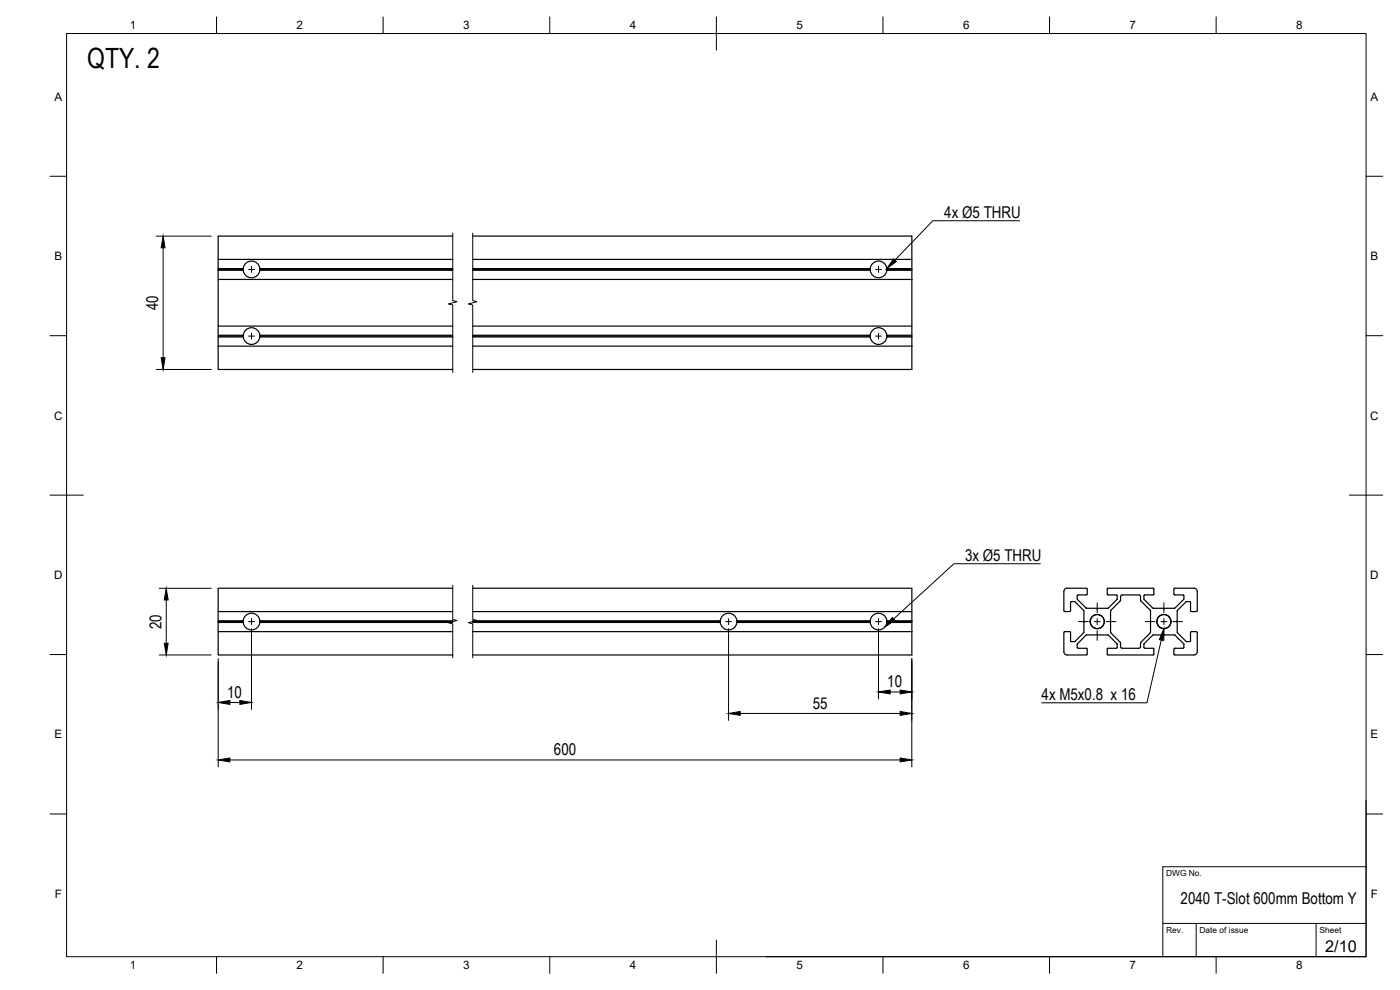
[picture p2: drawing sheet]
<svg xmlns="http://www.w3.org/2000/svg" width="420mm" height="297mm" viewBox="0 0 420 297" stroke-linecap="round" stroke-linejoin="round" font-family="sans-serif">
<!-- layer: Visible -->
<g fill="none" stroke="#000" stroke-width=".36">
<path d="M65.5 77.8v2.8M135.9 70.8h-70.4v7h70.4M141.9 70.8h131.8v10.3M141.9 77.8h131.8M65.5 97.8v2.8M73 80.8h-7.5v.3M73 81.1h-7.5v2.7M73 80.6h-7.5v.2M73 80.6a2.51 2.51 0 0 1 2.5-2.3 2.51 2.51 0 0 1 2.5 2.3M73 81.1a2.51 2.51 0 0 0 2.5 2.2 2.51 2.51 0 0 0 2.5-2.2M73 80.6v.5M78 81.1h57.9"/>
<path d="M78 80.6h57.9M78 80.8h57.9M78 80.6v.5M135.9 83.8h-70.4v14h70.4M141.9 81.1h119.3M141.9 80.8h119.3M141.9 80.6h119.3M141.9 83.8h131.8M141.9 97.8h131.8M261.2 80.8v.3M261.2 80.6a2.51 2.51 0 0 1 2.5-2.3 2.51 2.51 0 0 1 2.5 2.3M261.2 81.1a2.51 2.51 0 0 0 2.5 2.2 2.51 2.51 0 0 0 2.5-2.2"/>
<path d="M261.2 80.6v.2M266.1 81.1h7.6v2.7M266.1 80.6h7.6M266.2 80.6v.2M266.2 80.8v.3M266.2 80.8h7.5M273.7 83.8v17.3M73 100.8h-7.5v.3M73 101.1h-7.5v2.8M73 100.6h-7.5v.2M73 100.6a2.51 2.51 0 0 1 2.5-2.3 2.51 2.51 0 0 1 2.5 2.3M73 101.1a2.51 2.51 0 0 0 2.5 2.2 2.51 2.51 0 0 0 2.5-2.2"/>
<path d="M73 100.6v.5M78 101.1h57.9M78 100.6h57.9M78 100.8h57.9M78 100.6v.5M135.9 103.9h-70.4v7h70.4M141.9 101.1h119.3M141.9 100.8h119.3M141.9 100.6h119.3M141.9 103.9h131.8M261.2 100.8v.3M261.2 100.6a2.51 2.51 0 0 1 2.5-2.3 2.51 2.51 0 0 1 2.5 2.3"/>
<path d="M261.2 101.1a2.51 2.51 0 0 0 2.5 2.2 2.51 2.51 0 0 0 2.5-2.2M261.2 100.6v.2M266.1 101.1h7.6v2.8M266.1 100.6h7.6M266.2 100.6v.2M266.2 100.8v.3M266.2 100.8h7.5M273.7 103.9v7h-131.8M135.9 176.5h-70.4v7h70.4M141.9 176.5h131.8v9.8M319.3 177.5v5.7M323.3 178.8l.1 1.1 2.7 2.6h2.9l.3 .3 .2-.3h3"/>
<path d="M326 176.5h-5.7a1.01 1.01 0 0 0-1 1M326 178.5h-2.5l-.2 .2M326 176.5l.3 .2v1.6l-.3 .2M335.3 178.8v1l-2.8 2.7M343.3 178.8l.1 1.1M343.4 179.9l2.7 2.6h2.9l.3 .3 .2-.3 3.2-.1M346.3 176.7v1.6M346.3 176.7l-.2-.2-13.7 .1v1.8l2.7 .1 .2 .2M346.3 178.2l-.2 .3h-2.6l-.2 .2M355.2 179.9l-2.5 2.5M355.3 178.8l-.1 1.1M359.3 177.5v5.7l-.2 .3"/>
<path d="M359.3 177.5a.97 .97 0 0 0-1-1l-5.9 .1v1.8l2.7 .1 .2 .2M65.5 183.5v2.8M73 186.5h-7.5v.3M73 186.8h-7.5v2.7M73 186.3h-7.5v.2M73 186.2v.5M78 186.8h57.9M78 186.3h57.9M78 186.5h57.9M78 186.2v.5M78 186.2a2.51 2.51 0 0 0-2.5-2.2 2.51 2.51 0 0 0-2.5 2.2M78 186.7a2.51 2.51 0 0 1-2.5 2.3 2.51 2.51 0 0 1-2.5-2.3"/>
<path d="M135.9 189.5h-70.4v7h70.4M141.9 186.8h74.3M141.9 186.3h74.3M141.9 186.5h74.3M141.9 183.5h131.8M141.9 189.5h131.8M216.2 186.5v.2M216.2 186.2v.3M221.1 186.8h40.1M221.1 186.3h40.1M221.1 186.5h40.1M221.2 186.2v.3"/>
<path d="M221.2 186.2a2.51 2.51 0 0 0-2.5-2.2 2.51 2.51 0 0 0-2.5 2.2M221.2 186.7a2.51 2.51 0 0 1-2.5 2.3 2.51 2.51 0 0 1-2.5-2.3M221.2 186.5v.2M261.2 186.5v.2M261.2 186.2v.3M266.1 186.8h7.6v2.7M266.1 186.3h7.6v.2M266.2 186.2v.3M266.2 186.2a2.51 2.51 0 0 0-2.5-2.2 2.51 2.51 0 0 0-2.5 2.2M266.2 186.7a2.51 2.51 0 0 1-2.5 2.3 2.51 2.51 0 0 1-2.5-2.3M266.2 186.5v.2M266.2 186.5h7.5v.3"/>
<path d="M273.7 189.5v7h-131.8M319.3 189.8v5.7a1.01 1.01 0 0 0 1 1h5.7M319.3 189.8l.2-.3 1.7 .1 .1 2.7M319.3 183.2l.2 .3M319.5 183.5h1.5M325.2 189.9l-2.6 2.6h-1.1l-.2-.2M325.2 183.1l-2.5-2.5-1.2-.1-.2 .2v2.5l-.3 .3M325.2 183.1l.1 3.2 .2 .2-.2 .3-.1 3.1M326 194.5l.3 .3v1.5l-.3 .2M332.5 190.5h-3l-.2-.2-.3 .2h-3l-2.6 2.7-.1 1.1 .2 .2h2.5M332.5 190.5l2.7 2.6 .1 1.1-.2 .3-2.7 .1v1.8l13.7 .1 .2-.2M333.3 183.4v6.4l3 3 .1 1.5 .4 .2h5l.4-.2 .3-1.7 2.8-2.8v-6.4"/>
<path d="M333.3 183.4l3-3.2v-1.2l.2-.4 5.3-.1 .4 .2 .3 1.6 2.8 3.1M343.4 193.1v1.3l2.7 .1 .2 .3M346.3 194.8v1.5M352.7 190.6l2.5 2.6M352.7 190.6l-3.2-.1-.2-.2-.3 .2h-3l-2.6 2.7M357.3 192.3l.1-2.7h1.8l.1 5.9a.97 .97 0 0 1-1 1l-5.9-.1v-1.8l2.8-.2v-1.3M357.5 183.5h1.6M357.6 183.5l-.3-.3-.1-2.6-1.2-.1-2.7 2.7v3.1l-.3 .2 .3 .3 .1 3.1 2.5 2.5 1.2 .1 .2-.2"/>
<circle cx="329.3" cy="186.5" r="2.11"/>
<circle cx="329.3" cy="186.5" r="2.13"/>
<circle cx="349.3" cy="186.5" r="2.11"/>
<circle cx="349.3" cy="186.5" r="2.13"/>
</g>
<!-- layer: BORDER -->
<g fill="none" stroke="#000" stroke-width=".3">
<path d="M20 10.1h390v276.9h-390zM65 5.1v5M115 5.1v5M165 5.1v5M215 5.1v10M265 5.1v5M315 5.1v5M365 5.1v5M15 52.9h5M410 52.9h5M15 100.7h5M410 100.7h5"/>
<path d="M15 148.6h10M405 148.6h10M15 196.4h5M410 196.4h5M15 244.2h5M410 244.2h5M65 287v5M115 287v5M165 287v5M215 282.1v9.9M265 287v5M315 287v5"/>
<path d="M365 287v5"/>
</g>
<!-- layer: TITLEBLOCK -->
<path d="M410 240.1v46.9h-180M349 277.1h61M359 277.1v9.9M395 277.1v9.9M410 260.1h-61v26.9" fill="none" stroke="#000" stroke-width=".3"/>
<!-- layer: Break Lines -->
<path d="M135.9 69.9v20.3l1.2 .3-2.5 .7 1.3 .3v20.2M141.9 69.9v20.3l1.2 .3-2.5 .7 1.3 .3v20.2M135.9 175.6v10.3l1.2 .3-2.5 .6 1.3 .4v10.2M141.9 175.6v10.3l1.2 .3-2.5 .6 1.3 .4v10.2" fill="none" stroke="#000" stroke-width=".3"/>
<!-- layer: Hole Notes -->
<path d="M349.3 188.6l-.2 3.6-1.2-.3z" fill="#000" stroke="#000" stroke-width=".3"/>
<path d="M348.5 192.1l-4.3 18.8h-31.5" fill="none" stroke="#000" stroke-width=".3"/>
<!-- layer: Smart Centers -->
<g fill="none" stroke="#000" stroke-width=".3">
<path d="M75.5 80v1.8M263.7 80v1.8M74.6 80.8h1.8M75.5 100v1.7M262.8 80.8h1.7M263.7 100v1.7M74.6 100.8h1.8M262.8 100.8h1.7M74.6 186.5h1.8M75.5 185.6v1.8M217.8 186.5h1.7M218.7 185.6v1.8"/>
<path d="M262.8 186.5h1.7M263.7 185.6v1.8M323.7 186.5h2.9M328.4 186.5h1.8M329.3 180.9v2.9M329.3 185.6v1.8M329.3 189.2v2.9M332 186.5h2.9M343.7 186.5h2.9M348.4 186.5h1.8M349.3 180.9v2.9M349.3 185.6v1.8"/>
<path d="M349.3 189.2v2.9M352 186.5h2.9"/>
</g>
<!-- layer: FD_Dimensions -->
<g fill="none" stroke="#000" stroke-width=".3">
<path d="M46.9 70.9h16.5M49 74.3v33M46.9 110.9h16.5M47.8 176.5h15.6M47.8 196.5h15.6M49.9 180v13M65.5 197.6v32.5M75.5 188.6v24.3M218.7 188.6v27.6M263.7 188.6v21.1M273.6 197.6v32.5M69 210.8h3"/>
<path d="M222.1 214.1h48.1M267.1 207.6h3.1M69 228h201.2"/>
</g>
<path d="M49 70.9l.5 3.4h-1.1zM48.4 107.3h1.1l-.5 3.6zM49.9 176.5l.6 3.5h-1.2zM49.3 193h1.2l-.6 3.5zM65.5 210.8l3.5-.6v1.2zM72 210.2l3.5 .6-3.5 .6zM218.7 214.1l3.4-.6v1.1zM263.7 207.6l3.4-.6v1.2zM270.2 207l3.4 .6-3.4 .6zM270.2 213.5l3.4 .6-3.4 .5zM65.5 228l3.5-.6v1.2zM270.2 227.4l3.4 .6-3.4 .6z" fill="#000" stroke="#000" stroke-width=".3"/>
<!-- layer: Leaders -->
<path d="M268.1 77.7l.9 .8-2.9 2.1zM267.8 185.3l.8 .8-3 2z" fill="#000" stroke="#000" stroke-width=".3"/>
<path d="M306 66.2h-26l-11.4 11.9M312.2 169.1h-25.9l-18.1 16.6" fill="none" stroke="#000" stroke-width=".3"/>
<text font-size="8.4" x="26.2" y="20.5">QTY. 2</text>
<g font-size="4.9">
<text x="283.4" y="65.5">4x Ø5 THRU</text>
<text x="47.5" y="93" transform="rotate(-90 47.5 93)">40</text>
<text x="289.6" y="168.5">3x Ø5 THRU</text>
<text x="48.4" y="188.7" transform="rotate(-90 48.4 188.7)">20</text>
<text x="68.1" y="209.3">10</text>
<text x="266.3" y="206.1">10</text>
<text x="243.9" y="212.6">55</text>
<text x="312.6" y="210.2">4x M5x0.8 x 16</text>
<text x="166.2" y="226.6">600</text>
<text x="354.3" y="271.3">2040 T-Slot 600mm Bottom Y</text>
<text x="397.7" y="285.7">2/10</text>
</g>
<g font-size="3.5">
<text x="39" y="8.8">1</text>
<text x="89" y="8.8">2</text>
<text x="139" y="8.8">3</text>
<text x="189" y="8.8">4</text>
<text x="239" y="8.8">5</text>
<text x="289" y="8.8">6</text>
<text x="339" y="8.8">7</text>
<text x="389" y="8.8">8</text>
<text x="16.3" y="30.2">A</text>
<text x="411.3" y="30.2">A</text>
<text x="16.3" y="78">B</text>
<text x="411.3" y="78">B</text>
<text x="16.2" y="125.9">C</text>
<text x="411.2" y="125.9">C</text>
<text x="16.2" y="173.7">D</text>
<text x="411.2" y="173.7">D</text>
<text x="16.3" y="221.6">E</text>
<text x="411.3" y="221.6">E</text>
<text x="16.4" y="269.4">F</text>
<text x="411.4" y="269.4">F</text>
<text x="39" y="290.8">1</text>
<text x="89" y="290.8">2</text>
<text x="139" y="290.8">3</text>
<text x="189" y="290.8">4</text>
<text x="239" y="290.8">5</text>
<text x="289" y="290.8">6</text>
<text x="339" y="290.8">7</text>
<text x="389" y="290.8">8</text>
</g>
<g font-size="2.5">
<text x="350" y="262.9">DWG No.</text>
<text x="350" y="279.9">Rev.</text>
<text x="360" y="279.9">Date of issue</text>
<text x="396" y="279.9">Sheet</text>
</g>
</svg>
